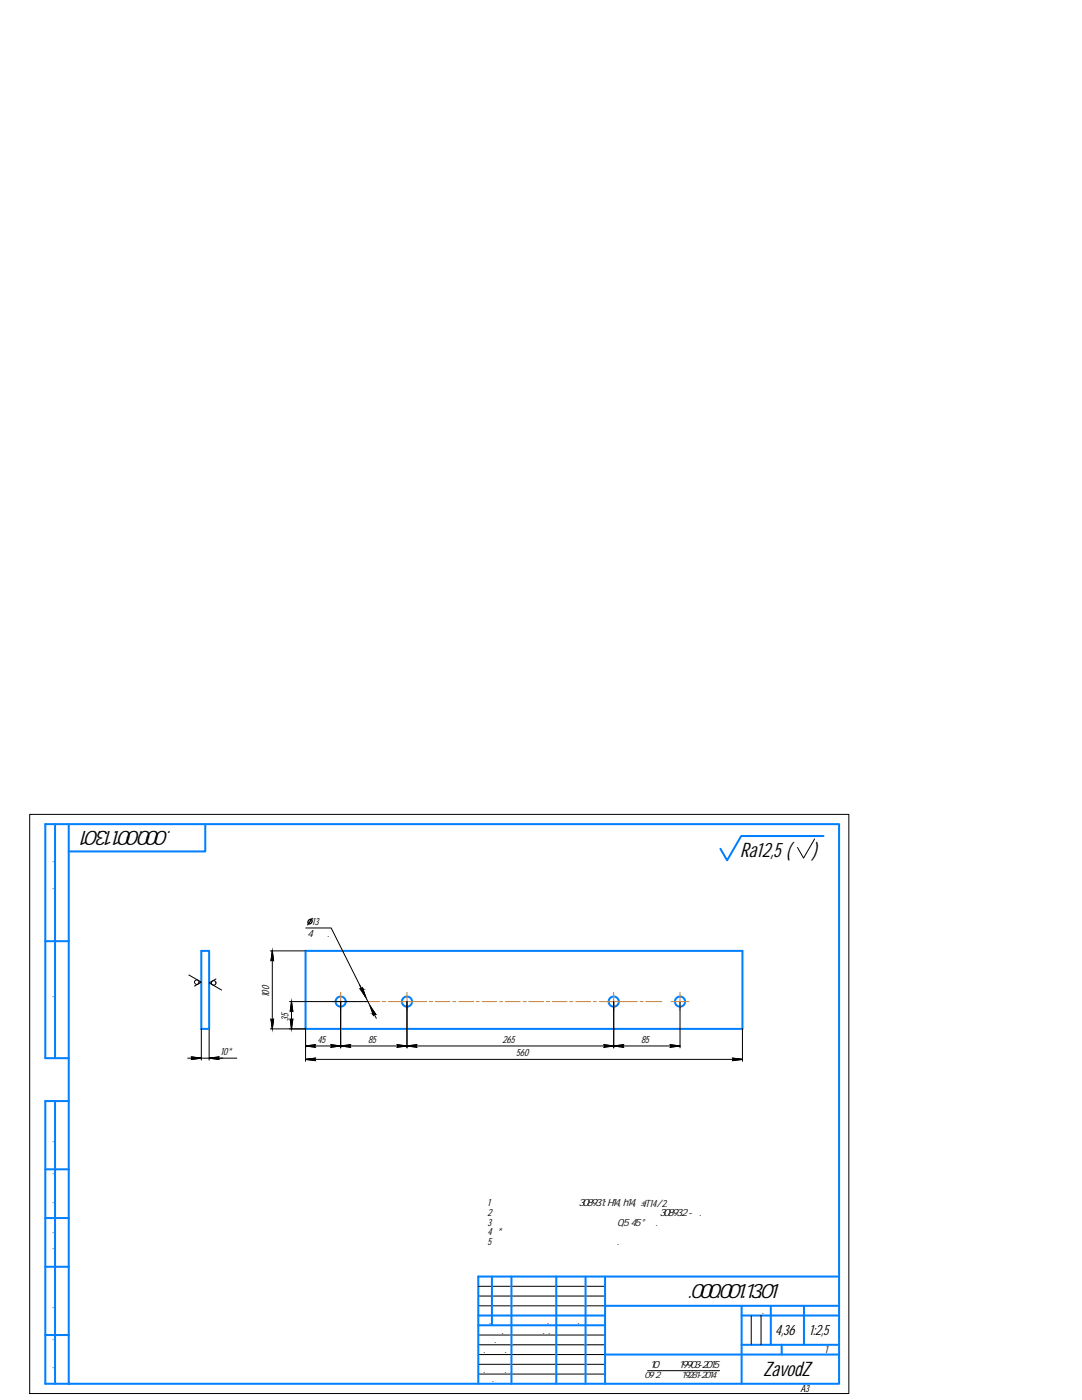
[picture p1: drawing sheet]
<svg xmlns="http://www.w3.org/2000/svg" width="216mm" height="279mm" viewBox="0 0 216 279" stroke-linecap="round" stroke-linejoin="round" font-family="sans-serif">
<g fill="none" stroke="#0080ff" stroke-width=".4">
<path d="M11 164.5v46.7M13.7 164.5h153.7v111.7h-153.7zM13.7 164.5h-4.7v46.7h4.7M41 164.5v5.4h-27.3M164.3 166.8h-16.4l-2.8 4.9-1.3-2.3M9 187.8h4.7M40.2 189.8h1.5v15.5h-1.5zM61 189.8h87.1v15.5h-87.1zM11 219.7v56.5M13.7 219.7h-4.7v56.5h4.7M9 233.4h4.7M9 252.8h4.7"/>
<path d="M9 243.1h4.7M98.2 254.8v9.7M102.1 254.8v21.4M111 254.8v21.4M116.8 254.8v21.4M120.7 254.8v21.4M167.4 254.8h-72v21.4M9 266.4h4.7M95.4 262.5h25.3M95.4 264.5h25.3M120.7 270.3h46.7M120.7 260.6h46.7"/>
<path d="M148 262.5h19.4M148 260.6v15.6M148 268.4h19.4M153.8 260.6v7.8M156 268.4v1.9M160.4 260.6v7.8"/>
<circle cx="68" cy="199.9" r="1.01"/>
<circle cx="81.2" cy="199.9" r="1.01"/>
<circle cx="122.5" cy="199.9" r="1.01"/>
<circle cx="135.7" cy="199.9" r="1.01"/>
</g>
<g fill="none" stroke="#ff8000" stroke-width=".2">
<path d="M68 198.1v1.8h-1.8M71.1 199.9h-3.1v1.8M71.7 199.9h.6M72.9 199.9h2.9M76.4 199.9h.6M77.5 199.9h2.9M79.4 199.9h3.6M81 199.9h.6M81.2 198.1v3.6M82.2 199.9h2.9M85.7 199.9h.6M86.9 199.9h2.9"/>
<path d="M90.4 199.9h.6M91.5 199.9h3M95 199.9h.6M96.2 199.9h2.9M99.7 199.9h.6M100.9 199.9h2.9M104.4 199.9h.6M105.5 199.9h3M109.1 199.9h.5M110.2 199.9h2.9M113.7 199.9h.6M114.9 199.9h2.9"/>
<path d="M118.4 199.9h.6M119.6 199.9h2.9M120.7 199.9h3.5M122.5 198.1v3.6M123.1 199.9h.5M124.2 199.9h2.9M127.7 199.9h.6M128.9 199.9h3.1M133.9 199.9h3.6M135.7 198.1v3.6"/>
</g>
<g fill="none" stroke="#000" stroke-width=".2">
<path d="M5.9 162.5h163.5v115.6h-163.5zM162.5 167.4l-2.2 3.8-1.2-2.1M37.7 194.6l2.5 1.4-1.4 .8M43.1 195.4l-1.4 .8 2.5 1.4M53.9 189.8h7.1M54.3 189.8l.3 1.9-.3-.2-.2 .2zM54.3 189.8v15.5M57.8 199.9h15.6M58.2 199.9l.2 1.9-.2-.2-.3 .2zM58.2 199.9v5.4M61 185.2h5.1l7.8 15.6 .6 1.8 .2-.2h.3l-1.1-1.6 1.2 2.4M68 199.9v9.2"/>
<path d="M71.8 196.6l1.2 2.4-1.1-1.6h.3l.1-.3 .7 1.9M81.2 199.9v9.2M122.5 199.9v9.2M135.7 199.9v9.2M37.5 211.2h2.7l-2 .2 .2-.2-.2-.3a62.4 62.4 0 0 0 9.1 .3M40.2 205.3v6.3M41.7 211.2l2 .2-.2-.2 .2-.3-2 .3h2.8M41.7 205.3v6.3M53.9 205.3h7.1v6.5M54.1 203.4l.2 .2 .3-.2-.3 1.9zM57.9 203.4l.3 .2 .2-.2-.2 1.9zM61 211.4l1.9-.2-.2 .2 .2 .3z"/>
<path d="M61 208.7l1.9-.2-.2 .2 .2 .3zM61 211.4h87.1M61 208.7h74.7M66 208.5l2 .2-2 .3 .2-.3zM68 208.7l1.9-.2-.2 .2 .2 .3zM79.3 208.5l1.9 .2-1.9 .3 .2-.3zM81.2 208.7l2-.2-.2 .2 .2 .3zM120.5 208.5l2 .2-2 .3 .2-.3zM122.5 208.7l1.9-.2-.2 .2 .2 .3zM133.7 208.5l2 .2-2 .3 .2-.3zM146.2 211.2l1.9 .2-1.9 .3 .2-.3zM148.1 205.3v6.5"/>
<path d="M95.4 258.7h25.3M95.4 256.7h25.3M95.4 260.6h25.3M95.4 266.4h25.3M95.4 268.4h25.3M95.4 270.3h25.3M95.4 272.3h25.3M95.4 274.2h25.3M129.2 273.5h14.4M149.9 262.5v5.9M151.9 262.5v5.9"/>
<circle cx="39.3" cy="196" r=".45"/>
<circle cx="42.6" cy="196.2" r=".45"/>
</g>
<g fill="#000" stroke="#000" stroke-width=".2">
<path d="M54.1 191.5h.2l-.2 .2zM54.3 189.8l.3 1.7h-.5zM54.3 191.5h.3v.2zM58.2 199.9l.2 1.7h-.5zM71.9 197.4h.3zM71.9 197.4h.5l.6 1.6zM72.3 197.1l.1 .3h-.2zM54.1 203.4l.2 .2h-.2zM54.1 203.6h.5l-.3 1.7zM54.3 203.6l.3-.2v.2zM57.9 203.4l.3 .2h-.3zM57.9 203.6h.5l-.2 1.7z"/>
<path d="M57.9 201.6h.3l-.3 .2zM58.2 201.6h.2v.2zM58.2 203.6l.2-.2v.2zM73.9 200.8l1 1.6h-.5zM74.4 202.4h.3zM74.7 202.4h.3z"/>
<path d="M72.2 197.4h.2zM72.2 197.4h.2z"/>
<path d="M38.2 210.9l2 .3h-1.8zM38.4 211.2l-.2 .2 2-.2z"/>
<path d="M41.7 211.2l2-.3-.2 .3zM41.7 211.2l2 .2-.2-.2z"/>
<path d="M61 211.4l1.9-.2-.2 .2zM61 211.4l1.9 .3-.2-.3z"/>
<path d="M61 208.7l1.9-.2-.2 .2zM61 208.7l1.9 .3-.2-.3z"/>
<path d="M66 208.5l2 .2h-1.8zM66.2 208.7l-.2 .3 2-.3z"/>
<path d="M68 208.7l1.9-.2-.2 .2zM68 208.7l1.9 .3-.2-.3z"/>
<path d="M74.4 202.4h.2zM74.4 202.4h.2l-.1 .2z"/>
<path d="M79.3 208.5l1.9 .2h-1.7zM79.5 208.7l-.2 .3 1.9-.3z"/>
<path d="M81.2 208.7l2-.2-.2 .2zM81.2 208.7l2 .3-.2-.3z"/>
<path d="M120.5 208.5l2 .2h-1.8zM120.7 208.7l-.2 .3 2-.3z"/>
<path d="M122.5 208.7l1.9-.2-.2 .2zM122.5 208.7l1.9 .3-.2-.3z"/>
<path d="M133.7 208.5l2 .2h-1.8zM133.9 208.7l-.2 .3 2-.3z"/>
<path d="M146.2 211.2l1.9 .2h-1.7zM146.4 211.4l-.2 .3 1.9-.3z"/>
</g>
<path d="M61.6 183.7a.39 .39 0 0 1 .6-.1 .39 .39 0 0 1-.1 .6l-.3 .2a.34 .34 0 0 1-.3-.1 .34 .34 0 0 1 0-.4zM62.3 183.3l-.9 1.3" fill="none" stroke="#000" stroke-width=".25"/>
<g font-size="4.1">
<text x="39.3" y="165.8" transform="rotate(-180 39.3 165.8)">ЗЗП.000.001.13.01</text>
<text x="147.7" y="171.1">Ra12,5 (</text>
<text x="162.1" y="171.1">)</text>
<text x="132.1" y="259.1">ЗЗП.000.001.13.01</text>
<text x="152.3" y="274.6">ZavodZ</text>
</g>
<g font-size="2.9">
<text x="154.6" y="266.5">4,36</text>
<text x="161.5" y="266.5">1:2,5</text>
</g>
<g font-size="2.1">
<text x="10.7" y="180.7" transform="rotate(-90 10.7 180.7)">Перв. примен.</text>
<text x="62.3" y="184.6">13</text>
<text x="61.3" y="186.9">4 отв.</text>
<text x="10.7" y="202.8" transform="rotate(-90 10.7 202.8)">Справ. №</text>
<text x="53.7" y="199.1" transform="rotate(-90 53.7 199.1)">100</text>
<text x="57.6" y="203.7" transform="rotate(-90 57.6 203.7)">35</text>
<text x="63.3" y="208.1">45</text>
<text x="73.4" y="208.1">85</text>
<text x="100.2" y="208.1">265</text>
<text x="127.9" y="208.1">85</text>
<text x="44" y="210.6">10*</text>
<text x="103" y="210.8">560</text>
<text x="10.7" y="231.2" transform="rotate(-90 10.7 231.2)">Подп. и дата</text>
<text x="10.7" y="242.5" transform="rotate(-90 10.7 242.5)">Инв. № дубл.</text>
<text x="97.3" y="240.7">1 Общие допуски по ГОСТ 30893.1: H14, h14, ±IT14/2.</text>
<text x="97.3" y="242.6">2 Общие допуски формы и расположения по ГОСТ 30893.2 - К.</text>
<text x="97.3" y="244.6">3 Острые кромки притупить фаской 0,5х45° мм.</text>
<text x="97.3" y="246.6">4 * Размер для справок</text>
<text x="97.3" y="248.5">5 Маркировать обозначение чертежа.</text>
<text x="10.7" y="252.6" transform="rotate(-90 10.7 252.6)">Взам. инв. №</text>
<text x="149.3" y="262.3">Лит.</text>
<text x="154.7" y="262.3">Масса</text>
<text x="160.5" y="262.3">Масштаб</text>
<text x="10.7" y="264.3" transform="rotate(-90 10.7 264.3)">Подп. и дата</text>
<text x="95.5" y="266.2">Разраб.</text>
<text x="95.5" y="268.1">Пров.</text>
<text x="95.6" y="264.2">Изм.</text>
<text x="98.3" y="264.2">Лист</text>
<text x="102.2" y="266.2">Иванов Ю.В.</text>
<text x="103.4" y="264.2">№ докум.</text>
<text x="112.1" y="264.2">Подп.</text>
<text x="117" y="264.2">Дата</text>
<text x="10.7" y="275.6" transform="rotate(-90 10.7 275.6)">Инв. № подл.</text>
<text x="95.5" y="270">Т.контр.</text>
<text x="95.5" y="273.9">Н.контр.</text>
<text x="95.5" y="275.9">Утв.</text>
<text x="129.7" y="273">10 ГОСТ 19903-2015</text>
<text x="148.4" y="270">Лист</text>
<text x="156.6" y="270">Листов</text>
<text x="164.6" y="270">1</text>
<text x="124.7" y="277.8">Копировал</text>
<text x="152" y="277.8">Формат</text>
<text x="159.8" y="277.8">A3</text>
</g>
<text font-size="1.8" x="128.6" y="275">09Г2С ГОСТ 19281-2014</text>
</svg>
